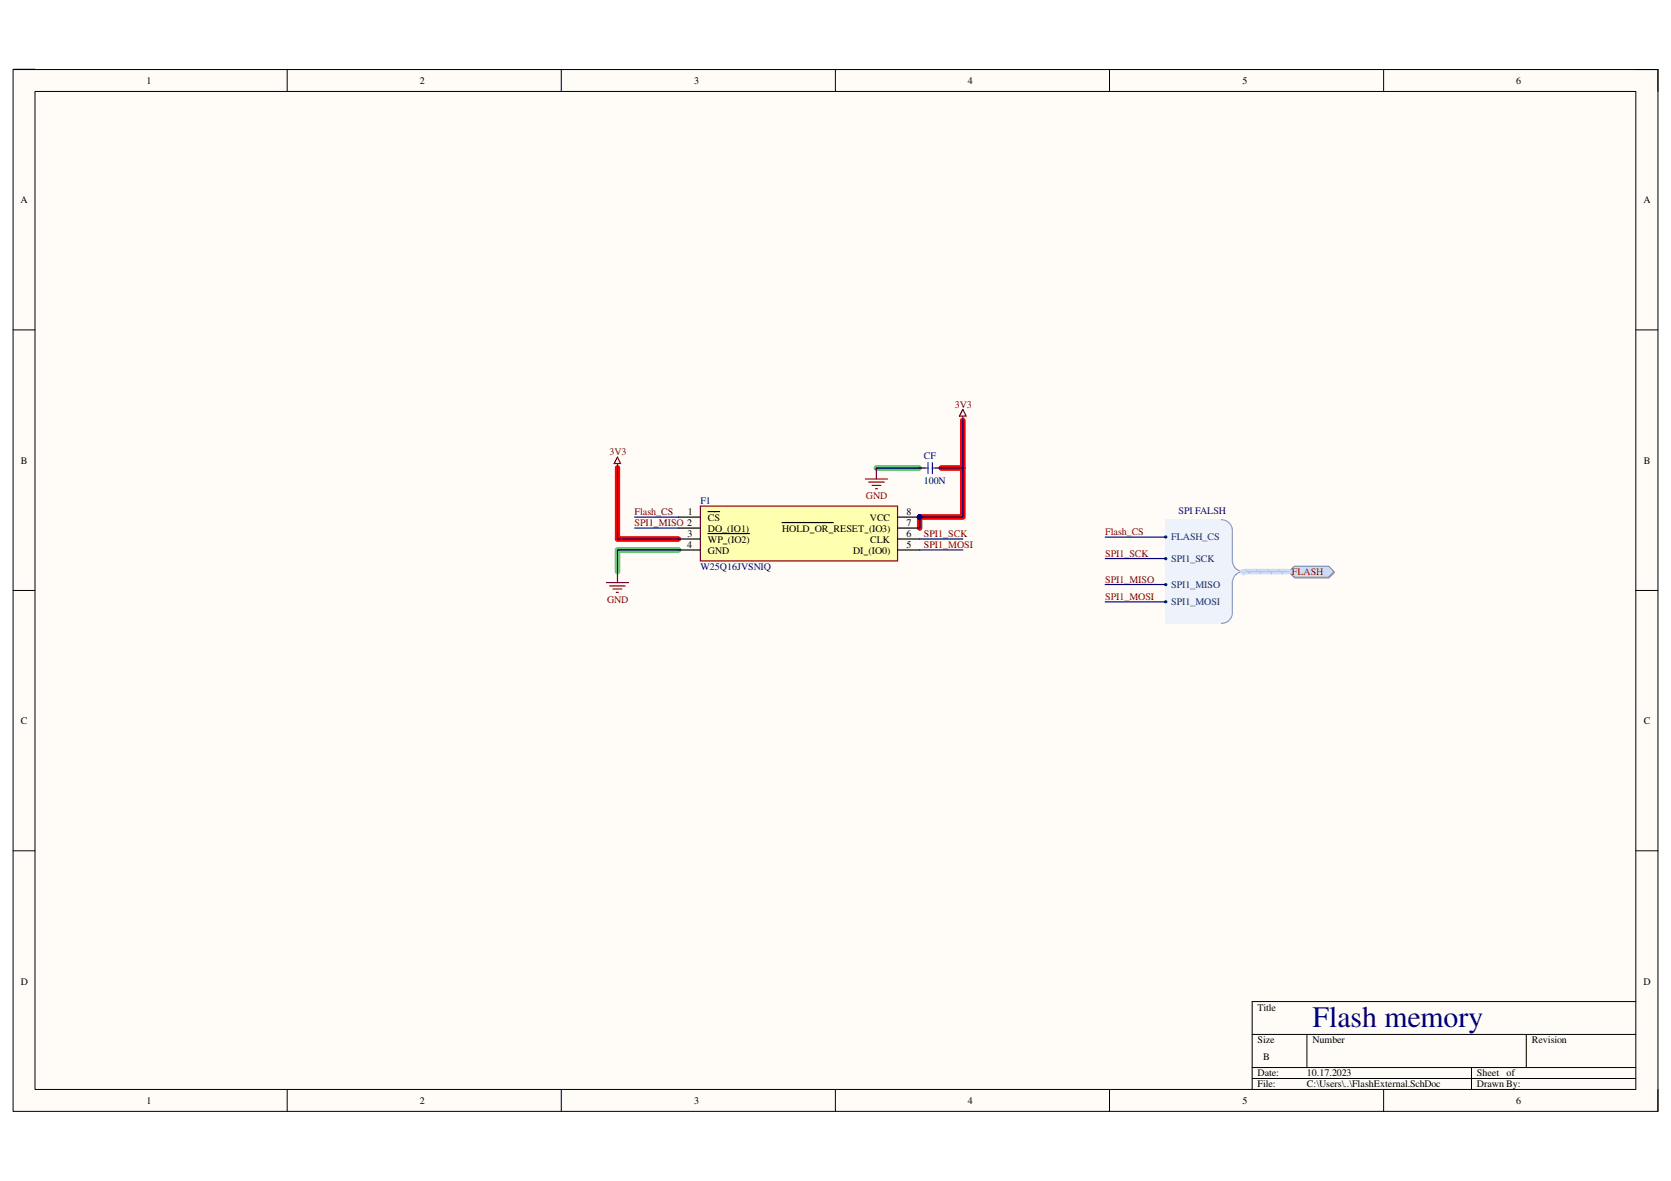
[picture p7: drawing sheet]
<svg xmlns="http://www.w3.org/2000/svg" width="297mm" height="210mm" viewBox="0 0 297 210" stroke-linecap="round" stroke-linejoin="round" font-family="sans-serif">
<path d="M2.3 12.4h292.4v185.1h-292.4z" fill-rule="evenodd" fill="#fffcf8"/>
<path d="M2.3 12.4h292.4v185.1h-292.4z" fill="none" stroke="#000" stroke-width=".18"/>
<path d="M6.2 16.3h284.6v177.3h-284.6z" fill-rule="evenodd" fill="#fffcf8"/>
<g fill="none" stroke="#000" stroke-width=".18">
<path d="M2.3 12.3h3.9M6.2 16.3h284.6v177.3h-284.6zM51.1 12.3v3.9M99.8 12.3v4M148.5 12.3v4M197.2 12.4v3.9M246 12.4v3.9M290.8 12.4h3.9v3.9M2.3 58.6h3.9M290.8 58.6h3.9M2.3 104.9h3.9M290.8 104.9h3.9"/>
<path d="M2.3 151.2h3.9M290.8 151.2h3.9M290.8 178h-68.2v15.6M51.1 193.6v3.9M99.8 193.6v3.9M148.5 193.6v3.9M197.2 193.6v3.9M222.6 183.9h68.2M222.6 189.7h68.2M222.6 191.7h68.2M232.3 183.9v5.8M246 193.6v3.9"/>
<path d="M261.6 189.7v3.9M271.3 183.9v5.8M294.7 193.6v3.9"/>
</g>
<path d="M120.6 97.7h-10.8v3.9M155.8 83.2h7.6" fill="none" stroke="#2bce2b" stroke-width=".97"/>
<path d="M171.2 74.7v8.5M109.8 83.2v12.6h10.8M167.3 83.2h3.9v8.7h-7.7v2" fill="none" stroke="#f00" stroke-width=".97"/>
<circle cx="163.5" cy="91.9" r=".4" fill="#000080"/>
<circle cx="163.5" cy="91.9" r=".4" fill="none" stroke="#000080" stroke-width=".18"/>
<path d="M124.5 90h35.1v9.7h-35.1z" fill-rule="evenodd" fill="#ffffb0"/>
<path d="M124.5 90h35.1v9.7h-35.1z" fill="none" stroke="#800000" stroke-width=".21"/>
<path d="M120.6 91.9h3.9M120.6 93.9h3.9M120.6 95.8h3.9M120.6 97.7h3.9M125.9 90.9h2M125.9 94.8h7.3M159.6 91.9h3.9" fill="none" stroke="#000" stroke-width=".21"/>
<circle cx="163.5" cy="91.9" r=".4" fill="#000080"/>
<circle cx="163.5" cy="91.9" r=".4" fill="none" stroke="#000080" stroke-width=".18"/>
<path d="M139 92.9h9.1M159.6 93.9h3.9M159.6 95.8h3.9M159.6 97.7h3.9" fill="none" stroke="#000" stroke-width=".21"/>
<path d="M107.8 103.5h3.9M108.4 104.1h2.7M109 104.7h1.5M109.6 105.3h.3M109.8 101.6v1.9" fill="none" stroke="#800000" stroke-width=".21"/>
<path d="M207.2 92.4h9.9l1 .2 .7 .7 .3 1v5.8l.5 .8 1 .7-1 .6-.5 .8v5.8l-.3 1-.7 .8-1 .2h-9.9z" fill-rule="evenodd" fill="#edf2fb"/>
<path d="M207.2 92.4h9.9l1 .2 .7 .7 .3 1v5.8l.5 .8 1 .7-1 .6-.5 .8v5.8l-.3 1-.7 .8-1 .2h-9.9z" fill="none" stroke="#edf2fb" stroke-width=".18"/>
<path d="M217.1 92.4a1.94 1.94 0 0 1 2 1.9v5.4a1.97 1.97 0 0 0 1.9 1.9 1.94 1.94 0 0 0-1.9 1.9v5.3a1.92 1.92 0 0 1-2 2" fill="none" stroke="#8f9ec9" stroke-width=".21"/>
<path d="M207.1 95.3h.3v.3h-.3z" fill-rule="evenodd" fill="#003a70"/>
<path d="M207.1 95.3h.3v.3h-.3z" fill="none" stroke="#003a70" stroke-width=".18"/>
<path d="M207.1 103.8h.3v.2h-.3z" fill-rule="evenodd" fill="#003a70"/>
<path d="M207.1 103.8h.3v.2h-.3z" fill="none" stroke="#003a70" stroke-width=".18"/>
<path d="M207.1 99.2h.3v.2h-.3z" fill-rule="evenodd" fill="#003a70"/>
<path d="M207.1 99.2h.3v.2h-.3z" fill="none" stroke="#003a70" stroke-width=".18"/>
<path d="M207.1 106.8h.3v.3h-.3z" fill-rule="evenodd" fill="#003a70"/>
<path d="M207.1 106.8h.3v.3h-.3z" fill="none" stroke="#003a70" stroke-width=".18"/>
<path d="M163.4 83.2h1M166.3 83.2h1" fill="none" stroke="#000" stroke-width=".21"/>
<path d="M164.4 83.2h.6M165 82.2v2M165.7 82.2v2M165.7 83.2h.6" fill="none" stroke="#00f" stroke-width=".21"/>
<path d="M153.8 85.1h3.9M154.4 85.7h2.8M155 86.3h1.6M155.6 86.9h.4M155.8 83.2v1.9" fill="none" stroke="#800000" stroke-width=".21"/>
<path d="M229.2 101.8l1-1h6.1l.9 1-.9 .9h-6.1z" fill-rule="evenodd" fill="#bac0ca"/>
<path d="M229.2 101.8l1-1h6.1l.9 1-.9 .9h-6.1z" fill="none" stroke="#a6acb6" stroke-width=".18"/>
<path d="M229.1 101.6l1-1h6.1l.9 1-.9 1h-6.1z" fill-rule="evenodd" fill="#d5e4ff"/>
<path d="M229.1 101.6l1-1h6.1l.9 1-.9 1h-6.1z" fill="none" stroke="#70809b" stroke-width=".18"/>
<path d="M171.2 72.8l.5 1.2h-1.1zM171.2 74v.7M109.8 81.2l.5 1.2h-1.1zM109.8 82.4v.8" fill="none" stroke="#800000" stroke-width=".21"/>
<path d="M112.8 91.9h7.8M112.8 93.9h7.8M120.6 97.7h-10.8v3.9M163.5 97.7h7.7M163.5 95.8h7.7M163.5 91.9v2" fill="none" stroke="#000080" stroke-width=".21"/>
<circle cx="163.5" cy="91.9" r=".4" fill="#000080"/>
<circle cx="163.5" cy="91.9" r=".4" fill="none" stroke="#000080" stroke-width=".18"/>
<path d="M155.8 83.2h7.6M167.3 83.2h3.9v8.7h-7.7M196.5 95.5h10.7M196.5 99.3h10.7M196.5 103.9h10.7M196.5 107h10.7" fill="none" stroke="#000080" stroke-width=".21"/>
<circle cx="163.5" cy="91.9" r=".4" fill="#000080"/>
<circle cx="163.5" cy="91.9" r=".4" fill="none" stroke="#000080" stroke-width=".18"/>
<path d="M171.2 74.7v8.5M109.8 83.2v12.6h10.8" fill="none" stroke="#000080" stroke-width=".21"/>
<path d="M221 101.6h8.1" fill="none" stroke="#cbdaff" stroke-width=".97"/>
<path d="M221.4 101.3l.8 .6M223.4 101.3l.8 .6M225.3 101.3l.8 .6M227.3 101.3l.7 .6" fill="none" stroke="#adbce7" stroke-width=".3"/>
<path d="M221 101.6h8.1" fill="none" stroke="#adbce7" stroke-width=".21"/>
<circle cx="221" cy="101.6" r=".49" fill="#cbdaff"/>
<path d="M221 101.6h.1" fill="none" stroke="#adbce7" stroke-width=".21"/>
<text font-size="5.3" fill="#000080" x="233.3" y="182.6">Flash memory</text>
<g font-size="1.8">
<text x="26" y="14.9">1</text>
<text x="74.6" y="14.9">2</text>
<text x="123.4" y="14.9">3</text>
<text x="172" y="14.9">4</text>
<text x="220.8" y="14.9">5</text>
<text x="269.5" y="14.9">6</text>
<text x="3.6" y="36.1">A</text>
<text x="292.1" y="36.1">A</text>
<text x="3.7" y="82.4">B</text>
<text x="292.2" y="82.4">B</text>
<text x="122.2" y="95.5">3</text>
<text x="122.3" y="91.6">1</text>
<text x="125.9" y="92.5">CS</text>
<text x="125.9" y="94.5">DO_(IO1)</text>
<text x="139" y="94.5">HOLD_OR_RESET_(IO3)</text>
<text x="154.6" y="92.5">VCC</text>
<text x="161.2" y="91.6">8</text>
<text x="161.2" y="95.5">6</text>
<text x="161.2" y="93.5">7</text>
<text x="122.1" y="97.4">4</text>
<text x="125.9" y="96.4">WP_(IO2)</text>
<text x="125.9" y="98.4">GND</text>
<text x="151.6" y="98.4">DI_(IO0)</text>
<text x="154.7" y="96.4">CLK</text>
<text x="161.2" y="97.4">5</text>
<text x="3.7" y="128.7">C</text>
<text x="292.2" y="128.7">C</text>
<text x="3.7" y="175">D</text>
<text x="223.6" y="179.6">Title</text>
<text x="292.1" y="175">D</text>
<text x="223.6" y="185.5">Size</text>
<text x="233.3" y="185.5">Number</text>
<text x="272.3" y="185.5">Revision</text>
<text x="223.6" y="191.3">Date:</text>
<text x="224.5" y="188.4">B</text>
<text x="232.3" y="191.3">10.17.2023</text>
<text x="262.5" y="191.3">Sheet</text>
<text x="267.8" y="191.3">of</text>
<text x="26" y="196.2">1</text>
<text x="74.6" y="196.2">2</text>
<text x="123.4" y="196.2">3</text>
<text x="172" y="196.2">4</text>
<text x="220.8" y="196.2">5</text>
<text x="223.6" y="193.3">File:</text>
<text x="232.3" y="193.3">C:\Users\..\FlashExternal.SchDoc</text>
<text x="262.5" y="193.3">Drawn By:</text>
<text x="269.5" y="196.2">6</text>
</g>
<g font-size="1.8" fill="#800000">
<text x="169.7" y="72.4">3V3</text>
<text x="108.3" y="80.9">3V3</text>
<text x="153.9" y="88.7">GND</text>
<text x="112.8" y="91.6">Flash_CS</text>
<text x="112.8" y="93.5">SPI1_MISO 2</text>
<text x="164.3" y="95.5">SPI1_SCK</text>
<text x="196.5" y="95.1">Flash_CS</text>
<text x="164.3" y="97.4">SPI1_MOSI</text>
<text x="196.5" y="98.9">SPI1_SCK</text>
<text x="107.9" y="107.1">GND</text>
<text x="196.5" y="103.5">SPI1_MISO</text>
<text x="196.5" y="106.6">SPI1_MOSI</text>
<text x="229.7" y="102.2">FLASH</text>
</g>
<g font-size="1.8" fill="#000080">
<text x="164.2" y="81.7">CF</text>
<text x="124.5" y="89.6">F1</text>
<text x="164.2" y="85.9">100N</text>
<text x="209.5" y="91.3">SPI FALSH</text>
<text x="124.5" y="101.3">W25Q16JVSNIQ</text>
</g>
<g font-size="1.8" fill="#003a70">
<text x="208.2" y="96.1">FLASH_CS</text>
<text x="208.2" y="99.9">SPI1_SCK</text>
<text x="208.2" y="104.5">SPI1_MISO</text>
<text x="208.2" y="107.6">SPI1_MOSI</text>
</g>
</svg>
